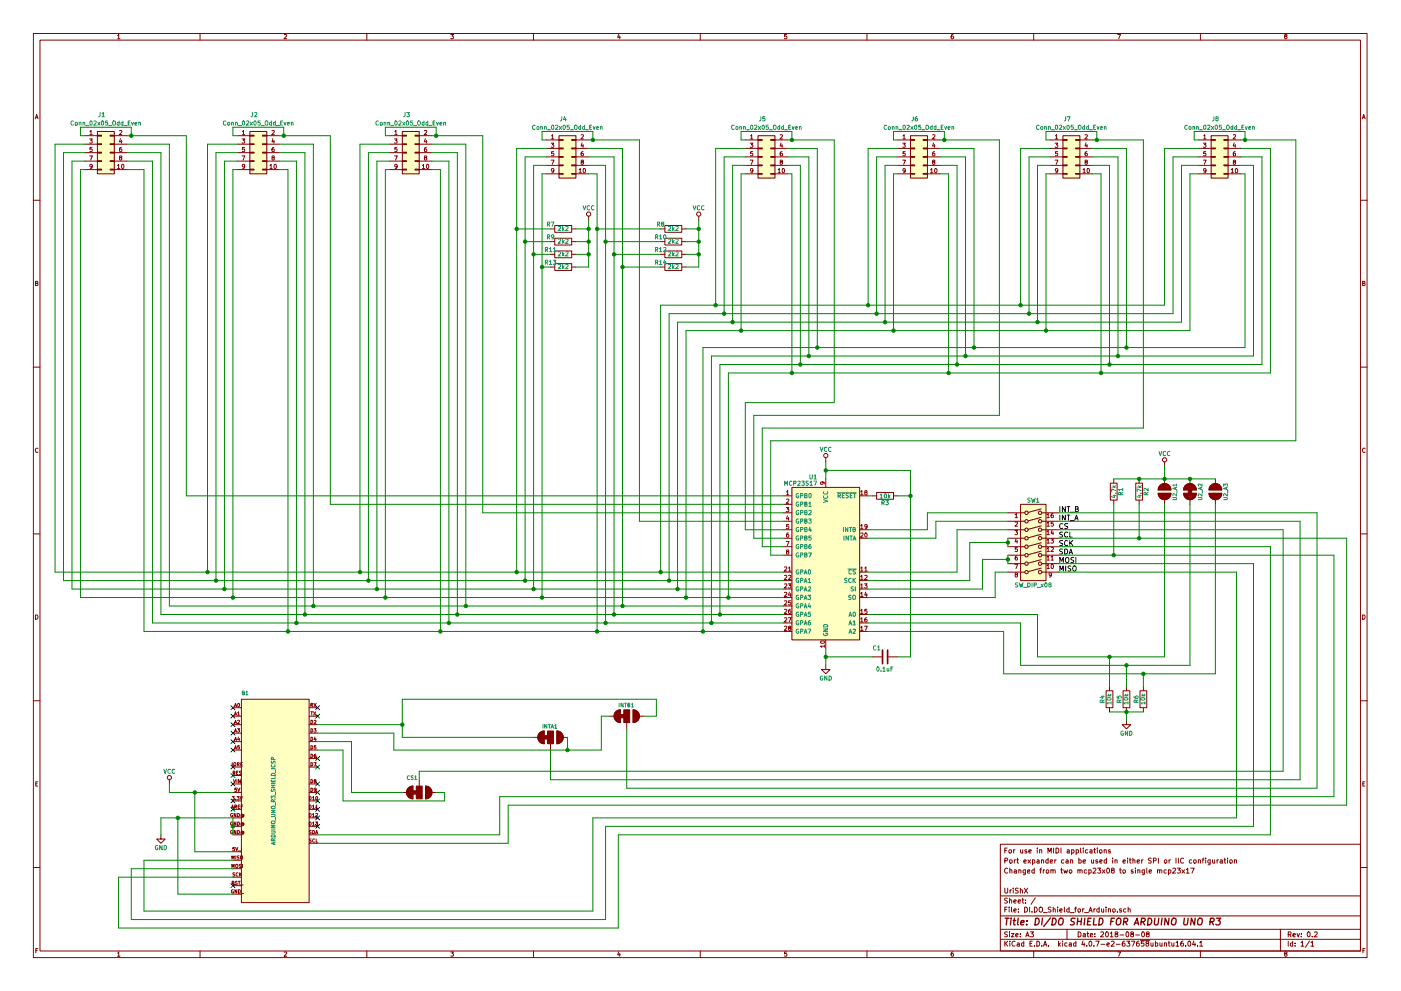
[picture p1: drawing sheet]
EESchema Schematic File Version 2
LIBS:power
LIBS:device
LIBS:switches
LIBS:relays
LIBS:motors
LIBS:transistors
LIBS:conn
LIBS:linear
LIBS:regul
LIBS:74xx
LIBS:cmos4000
LIBS:adc-dac
LIBS:memory
LIBS:xilinx
LIBS:microcontrollers
LIBS:dsp
LIBS:microchip
LIBS:analog_switches
LIBS:motorola
LIBS:texas
LIBS:intel
LIBS:audio
LIBS:interface
LIBS:digital-audio
LIBS:philips
LIBS:display
LIBS:cypress
LIBS:siliconi
LIBS:opto
LIBS:atmel
LIBS:contrib
LIBS:valves
LIBS:DI.DO_Shield_components_lib
LIBS:DI.DO_Shield_for_Arduino-cache
EELAYER 25 0
EELAYER END
$Descr A3 16535 11693
encoding utf-8
Sheet 1 1
Title "DI/DO SHIELD FOR ARDUINO UNO R3"
Date "2018-08-08"
Rev "0.2"
Comp "UriShX"
Comment1 ""
Comment2 "Changed from two mcp23x08 to single mcp23x17"
Comment3 "Port expander can be used in either SPI or IIC configuration"
Comment4 "For use in MIDI applications"
$EndDescr
$Comp
L C C1
U 1 1
P 10450 7750
F 0 "C1" V 10550 7800 50  0000 L CNN
F 1 "0.1uF" V 10300 7650 50  0000 L CNN
F 2 "Capacitors_SMD:C_0805_HandSoldering" H 10488 7600 50  0001 C CNN
F 3 "" H 10450 7750 50  0001 C CNN
	1    10450 7750
	0    -1   -1   0   
$EndComp
$Comp
L R R6
U 1 1
P 13500 8250
F 0 "R6" V 13580 8250 50  0000 C CNN
F 1 "10k" V 13500 8250 50  0000 C CNN
F 2 "Resistors_SMD:R_0805_HandSoldering" V 13430 8250 50  0001 C CNN
F 3 "" H 13500 8250 50  0001 C CNN
	1    13500 8250
	-1   0    0    -1  
$EndComp
$Comp
L R R2
U 1 1
P 13450 5800
F 0 "R2" V 13530 5800 50  0000 C CNN
F 1 "4.7k" V 13450 5800 50  0000 C CNN
F 2 "Resistors_SMD:R_0805_HandSoldering" V 13380 5800 50  0001 C CNN
F 3 "" H 13450 5800 50  0001 C CNN
	1    13450 5800
	1    0    0    1   
$EndComp
$Comp
L R R1
U 1 1
P 13150 5800
F 0 "R1" V 13230 5800 50  0000 C CNN
F 1 "4.7k" V 13150 5800 50  0000 C CNN
F 2 "Resistors_SMD:R_0805_HandSoldering" V 13080 5800 50  0001 C CNN
F 3 "" H 13150 5800 50  0001 C CNN
	1    13150 5800
	1    0    0    1   
$EndComp
$Comp
L R R4
U 1 1
P 13100 8250
F 0 "R4" V 13180 8250 50  0000 C CNN
F 1 "10k" V 13100 8250 50  0000 C CNN
F 2 "Resistors_SMD:R_0805_HandSoldering" V 13030 8250 50  0001 C CNN
F 3 "" H 13100 8250 50  0001 C CNN
	1    13100 8250
	-1   0    0    -1  
$EndComp
$Comp
L R R5
U 1 1
P 13300 8250
F 0 "R5" V 13380 8250 50  0000 C CNN
F 1 "10k" V 13300 8250 50  0000 C CNN
F 2 "Resistors_SMD:R_0805_HandSoldering" V 13230 8250 50  0001 C CNN
F 3 "" H 13300 8250 50  0001 C CNN
	1    13300 8250
	-1   0    0    -1  
$EndComp
$Comp
L JUMPER-SMT_2_NO U2_A1
U 1 1
P 13750 5800
F 0 "U2_A1" H 13650 5900 45  0000 L BNN
F 1 "JUMPER-SMT_2_NO" H 13650 5650 45  0001 L BNN
F 2 "SparkFun Jumpers:SMT-JUMPER_2_NO_SILK" H 13750 6000 20  0001 C CNN
F 3 "" H 13750 5800 60  0001 C CNN
F 4 "XXX-00000" H 13750 6050 60  0001 C CNN "PROD_ID"
	1    13750 5800
	0    1    1    0   
$EndComp
$Comp
L JUMPER-SMT_2_NC U2_A2
U 1 1
P 14050 5800
F 0 "U2_A2" H 13950 5900 45  0000 L BNN
F 1 "JUMPER-SMT_2_NC" H 13950 5650 45  0001 L BNN
F 2 "SparkFun Jumpers:SMT-JUMPER_2_NC_TRACE_SILK" H 14050 6000 20  0001 C CNN
F 3 "" H 14050 5800 60  0001 C CNN
F 4 "XXX-00000" H 14050 6050 60  0001 C CNN "PROD_ID"
	1    14050 5800
	0    1    1    0   
$EndComp
$Comp
L JUMPER-SMT_2_NO U2_A3
U 1 1
P 14350 5800
F 0 "U2_A3" H 14250 5900 45  0000 L BNN
F 1 "JUMPER-SMT_2_NO" H 14250 5650 45  0001 L BNN
F 2 "SparkFun Jumpers:SMT-JUMPER_2_NO_SILK" H 14350 6000 20  0001 C CNN
F 3 "" H 14350 5800 60  0001 C CNN
F 4 "XXX-00000" H 14350 6050 60  0001 C CNN "PROD_ID"
	1    14350 5800
	0    1    1    0   
$EndComp
$Comp
L VCC #PWR01
U 1 1
P 13750 5500
F 0 "#PWR01" H 13750 5350 50  0001 C CNN
F 1 "VCC" H 13750 5650 50  0000 C CNN
F 2 "" H 13750 5500 50  0001 C CNN
F 3 "" H 13750 5500 50  0001 C CNN
	1    13750 5500
	1    0    0    -1  
$EndComp
$Comp
L GND #PWR02
U 1 1
P 13300 8500
F 0 "#PWR02" H 13300 8250 50  0001 C CNN
F 1 "GND" H 13300 8350 50  0000 C CNN
F 2 "" H 13300 8500 50  0001 C CNN
F 3 "" H 13300 8500 50  0001 C CNN
	1    13300 8500
	1    0    0    -1  
$EndComp
$Comp
L GND #PWR03
U 1 1
P 9750 7850
F 0 "#PWR03" H 9750 7600 50  0001 C CNN
F 1 "GND" H 9750 7700 50  0000 C CNN
F 2 "" H 9750 7850 50  0001 C CNN
F 3 "" H 9750 7850 50  0001 C CNN
	1    9750 7850
	1    0    0    -1  
$EndComp
$Comp
L VCC #PWR04
U 1 1
P 9750 5450
F 0 "#PWR04" H 9750 5300 50  0001 C CNN
F 1 "VCC" H 9750 5600 50  0000 C CNN
F 2 "" H 9750 5450 50  0001 C CNN
F 3 "" H 9750 5450 50  0001 C CNN
	1    9750 5450
	1    0    0    -1  
$EndComp
$Comp
L GND #PWR05
U 1 1
P 1900 9850
F 0 "#PWR05" H 1900 9600 50  0001 C CNN
F 1 "GND" H 1900 9700 50  0000 C CNN
F 2 "" H 1900 9850 50  0001 C CNN
F 3 "" H 1900 9850 50  0001 C CNN
	1    1900 9850
	1    0    0    -1  
$EndComp
$Comp
L VCC #PWR06
U 1 1
P 2000 9250
F 0 "#PWR06" H 2000 9100 50  0001 C CNN
F 1 "VCC" H 2000 9400 50  0000 C CNN
F 2 "" H 2000 9250 50  0001 C CNN
F 3 "" H 2000 9250 50  0001 C CNN
	1    2000 9250
	1    0    0    -1  
$EndComp
NoConn ~ 2750 9550
NoConn ~ 2750 9450
NoConn ~ 2750 9250
NoConn ~ 2750 9150
NoConn ~ 2750 9050
NoConn ~ 2750 8750
NoConn ~ 2750 8650
NoConn ~ 2750 8550
NoConn ~ 2750 8450
NoConn ~ 2750 8350
NoConn ~ 2750 8850
NoConn ~ 3750 8450
NoConn ~ 3750 8350
$Comp
L JUMPER-SMT_3_1-NC CS1
U 1 1
P 4950 9350
F 0 "CS1" V 4800 9200 45  0000 L BNN
F 1 "JUMPER-SMT_3_1-NC" H 5050 9250 45  0001 L BNN
F 2 "SparkFun Jumpers:SMT-JUMPER_3_1-NC_TRACE_SILK" H 4950 9600 20  0001 C CNN
F 3 "" V 4950 9295 60  0001 C CNN
F 4 "XXX-00000" H 4950 9650 60  0001 C CNN "PROD_ID"
	1    4950 9350
	0    1    1    0   
$EndComp
$Comp
L JUMPER-SMT_3_1-NC INTA1
U 1 1
P 6500 8700
F 0 "INTA1" V 6650 8600 45  0000 L BNN
F 1 "JUMPER-SMT_3_1-NC" H 6600 8600 45  0001 L BNN
F 2 "SparkFun Jumpers:SMT-JUMPER_3_1-NC_TRACE_SILK" H 6500 8950 20  0001 C CNN
F 3 "" V 6500 8645 60  0001 C CNN
F 4 "XXX-00000" H 6500 9000 60  0001 C CNN "PROD_ID"
	1    6500 8700
	0    1    -1   0   
$EndComp
NoConn ~ 3750 9350
NoConn ~ 3750 9250
NoConn ~ 3750 9450
NoConn ~ 3750 9050
NoConn ~ 3750 8950
$Comp
L ARDUINO_UNO_R3_SHIELD_ICSP B1
U 1 1
P 3250 9450
F 0 "B1" H 2850 10700 45  0000 L BNN
F 1 "ARDUINO_UNO_R3_SHIELD_ICSP" V 3250 9450 45  0000 C BNN
F 2 "MyFootprintLib:ARDUINO_R3" H 3250 10800 20  0001 C CNN
F 3 "" H 3250 9450 60  0001 C CNN
F 4 "XXX-00000" H 3250 10850 60  0001 C CNN "Field4"
	1    3250 9450
	1    0    0    -1  
$EndComp
NoConn ~ 3750 9550
NoConn ~ 3750 9650
NoConn ~ 3750 9750
NoConn ~ 2750 10450
$Comp
L MCP23S17 U1
U 1 1
P 9750 6650
F 0 "U1" H 9650 7675 50  0000 R CNN
F 1 "MCP23S17" H 9650 7600 50  0000 R CNN
F 2 "Housings_DIP:DIP-28_W7.62mm_LongPads" H 9800 5700 50  0001 L CNN
F 3 "" H 10000 7650 50  0001 C CNN
	1    9750 6650
	1    0    0    -1  
$EndComp
$Comp
L R R3
U 1 1
P 10450 5850
F 0 "R3" V 10530 5850 50  0000 C CNN
F 1 "10k" V 10450 5850 50  0000 C CNN
F 2 "Resistors_SMD:R_0805_HandSoldering" V 10380 5850 50  0001 C CNN
F 3 "" H 10450 5850 50  0001 C CNN
	1    10450 5850
	0    1    1    0   
$EndComp
Text Label 12500 6250 0    60   ~ 0
CS
Text Label 12500 6150 0    60   ~ 0
INT_A
Text Label 12500 6350 0    60   ~ 0
SCL
Text Label 12500 6550 0    60   ~ 0
SDA
Text Label 12500 6450 0    60   ~ 0
SCK
Text Label 12500 6750 0    60   ~ 0
MISO
Text Label 12500 6650 0    60   ~ 0
MOSI
$Comp
L JUMPER-SMT_3_1-NC INTB1
U 1 1
P 7400 8450
F 0 "INTB1" V 7550 8350 45  0000 L BNN
F 1 "JUMPER-SMT_3_1-NC" H 7500 8350 45  0001 L BNN
F 2 "SparkFun Jumpers:SMT-JUMPER_3_1-NC_TRACE_SILK" H 7400 8700 20  0001 C CNN
F 3 "" V 7400 8395 60  0001 C CNN
F 4 "XXX-00000" H 7400 8750 60  0001 C CNN "PROD_ID"
	1    7400 8450
	0    1    -1   0   
$EndComp
$Comp
L Conn_02x05_Odd_Even J1
U 1 1
P 1200 1800
F 0 "J1" H 1200 2250 50  0000 C CNN
F 1 "Conn_02x05_Odd_Even" H 1250 2150 50  0000 C CNN
F 2 "SparkFun Connectors:2X5-SHROUDED" H 1200 1800 50  0001 C CNN
F 3 "" H 1200 1800 50  0001 C CNN
	1    1200 1800
	1    0    0    -1  
$EndComp
$Comp
L Conn_02x05_Odd_Even J2
U 1 1
P 3000 1800
F 0 "J2" H 3000 2250 50  0000 C CNN
F 1 "Conn_02x05_Odd_Even" H 3050 2150 50  0000 C CNN
F 2 "SparkFun Connectors:2X5-SHROUDED" H 3000 1800 50  0001 C CNN
F 3 "" H 3000 1800 50  0001 C CNN
	1    3000 1800
	1    0    0    -1  
$EndComp
$Comp
L Conn_02x05_Odd_Even J3
U 1 1
P 4800 1800
F 0 "J3" H 4800 2250 50  0000 C CNN
F 1 "Conn_02x05_Odd_Even" H 4850 2150 50  0000 C CNN
F 2 "SparkFun Connectors:2X5-SHROUDED" H 4800 1800 50  0001 C CNN
F 3 "" H 4800 1800 50  0001 C CNN
	1    4800 1800
	1    0    0    -1  
$EndComp
$Comp
L Conn_02x05_Odd_Even J4
U 1 1
P 6650 1850
F 0 "J4" H 6650 2300 50  0000 C CNN
F 1 "Conn_02x05_Odd_Even" H 6700 2200 50  0000 C CNN
F 2 "SparkFun Connectors:2X5-SHROUDED" H 6650 1850 50  0001 C CNN
F 3 "" H 6650 1850 50  0001 C CNN
	1    6650 1850
	1    0    0    -1  
$EndComp
$Comp
L Conn_02x05_Odd_Even J5
U 1 1
P 9000 1850
F 0 "J5" H 9000 2300 50  0000 C CNN
F 1 "Conn_02x05_Odd_Even" H 9050 2200 50  0000 C CNN
F 2 "SparkFun Connectors:2X5-SHROUDED" H 9000 1850 50  0001 C CNN
F 3 "" H 9000 1850 50  0001 C CNN
	1    9000 1850
	1    0    0    -1  
$EndComp
$Comp
L Conn_02x05_Odd_Even J6
U 1 1
P 10800 1850
F 0 "J6" H 10800 2300 50  0000 C CNN
F 1 "Conn_02x05_Odd_Even" H 10850 2200 50  0000 C CNN
F 2 "SparkFun Connectors:2X5-SHROUDED" H 10800 1850 50  0001 C CNN
F 3 "" H 10800 1850 50  0001 C CNN
	1    10800 1850
	1    0    0    -1  
$EndComp
$Comp
L Conn_02x05_Odd_Even J7
U 1 1
P 12600 1850
F 0 "J7" H 12600 2300 50  0000 C CNN
F 1 "Conn_02x05_Odd_Even" H 12650 2200 50  0000 C CNN
F 2 "SparkFun Connectors:2X5-SHROUDED" H 12600 1850 50  0001 C CNN
F 3 "" H 12600 1850 50  0001 C CNN
	1    12600 1850
	1    0    0    -1  
$EndComp
$Comp
L Conn_02x05_Odd_Even J8
U 1 1
P 14350 1850
F 0 "J8" H 14350 2300 50  0000 C CNN
F 1 "Conn_02x05_Odd_Even" H 14400 2200 50  0000 C CNN
F 2 "SparkFun Connectors:2X5-SHROUDED" H 14350 1850 50  0001 C CNN
F 3 "" H 14350 1850 50  0001 C CNN
	1    14350 1850
	1    0    0    -1  
$EndComp
$Comp
L SW_DIP_x08 SW1
U 1 1
P 12200 6450
F 0 "SW1" H 12200 7000 50  0000 C CNN
F 1 "SW_DIP_x08" H 12200 6000 50  0000 C CNN
F 2 "Buttons_Switches_SMD:SW_DIP_x8_W6.15mm_Slide_Omron_A6H" H 12200 6450 50  0001 C CNN
F 3 "" H 12200 6450 50  0001 C CNN
	1    12200 6450
	1    0    0    -1  
$EndComp
Text Label 12500 6050 0    60   ~ 0
INT_B
$Comp
L R R7
U 1 1
P 6650 2700
F 0 "R7" V 6700 2550 50  0000 C CNN
F 1 "2k2" V 6650 2700 50  0000 C CNN
F 2 "Resistors_SMD:R_0805_HandSoldering" V 6580 2700 50  0001 C CNN
F 3 "" H 6650 2700 50  0001 C CNN
	1    6650 2700
	0    1    -1   0   
$EndComp
$Comp
L VCC #PWR07
U 1 1
P 6950 2600
F 0 "#PWR07" H 6950 2450 50  0001 C CNN
F 1 "VCC" H 6950 2750 50  0000 C CNN
F 2 "" H 6950 2600 50  0001 C CNN
F 3 "" H 6950 2600 50  0001 C CNN
	1    6950 2600
	1    0    0    -1  
$EndComp
Wire Wire Line
	12500 6350 15900 6350
Wire Wire Line
	12500 6550 15750 6550
Wire Wire Line
	13150 5650 14350 5650
Wire Wire Line
	13150 6550 13150 5950
Wire Wire Line
	13450 5950 13450 6350
Connection ~ 13450 5650
Wire Wire Line
	14350 7950 14350 5950
Wire Wire Line
	11850 7950 14350 7950
Connection ~ 14050 5650
Connection ~ 13750 5650
Wire Wire Line
	13750 5500 13750 5650
Wire Wire Line
	12250 7250 12250 7750
Wire Wire Line
	12250 7750 13750 7750
Wire Wire Line
	13750 7750 13750 5950
Wire Wire Line
	12050 7850 14050 7850
Wire Wire Line
	14050 7850 14050 5950
Wire Wire Line
	13100 8100 13100 7750
Connection ~ 13100 7750
Wire Wire Line
	13300 8100 13300 7850
Connection ~ 13300 7850
Wire Wire Line
	13500 8100 13500 7950
Wire Wire Line
	13100 8400 13500 8400
Connection ~ 13300 8400
Wire Wire Line
	13300 8500 13300 8400
Wire Wire Line
	12250 7250 10250 7250
Wire Wire Line
	10250 7350 12050 7350
Wire Wire Line
	12050 7350 12050 7850
Wire Wire Line
	9750 7650 9750 7850
Wire Wire Line
	9750 7750 10300 7750
Connection ~ 9750 7750
Wire Wire Line
	9750 5450 9750 5650
Wire Wire Line
	9750 5550 10750 5550
Wire Wire Line
	10750 5550 10750 7750
Wire Wire Line
	10750 7750 10600 7750
Connection ~ 9750 5550
Wire Wire Line
	2000 9250 2000 9350
Wire Wire Line
	2000 9350 2750 9350
Wire Wire Line
	1900 9650 2750 9650
Wire Wire Line
	1900 9650 1900 9850
Wire Wire Line
	3750 9950 6000 9950
Wire Wire Line
	3750 9850 5900 9850
Wire Wire Line
	1400 10350 1400 10950
Wire Wire Line
	1400 10950 7300 10950
Wire Wire Line
	1550 10250 1550 10850
Wire Wire Line
	1700 10150 1700 10750
Wire Wire Line
	10250 7450 11850 7450
Wire Wire Line
	12500 6450 15000 6450
Wire Wire Line
	15000 6450 15000 9850
Wire Wire Line
	15000 9850 7300 9850
Wire Wire Line
	4950 9100 15150 9100
Wire Wire Line
	4950 9100 4950 9200
Wire Wire Line
	15150 9100 15150 6250
Wire Wire Line
	15150 6250 12500 6250
Wire Wire Line
	5250 9450 5250 9350
Wire Wire Line
	5250 9350 5150 9350
Wire Wire Line
	15350 6150 15350 9200
Wire Wire Line
	15350 9200 6500 9200
Wire Wire Line
	6500 9200 6500 8850
Wire Wire Line
	6700 8700 6700 8850
Wire Wire Line
	4750 8700 6300 8700
Wire Wire Line
	4750 8250 4750 8700
Wire Wire Line
	4750 8550 3750 8550
Wire Wire Line
	15750 6550 15750 9400
Wire Wire Line
	15750 9400 5900 9400
Wire Wire Line
	5900 9400 5900 9850
Connection ~ 13150 6550
Wire Wire Line
	6000 9950 6000 9500
Wire Wire Line
	6000 9500 15900 9500
Wire Wire Line
	15900 9500 15900 6350
Connection ~ 13450 6350
Wire Wire Line
	7300 9850 7300 10950
Wire Wire Line
	4750 9350 4150 9350
Wire Wire Line
	4150 9350 4150 8750
Wire Wire Line
	4150 8750 3750 8750
Wire Wire Line
	5250 9450 4050 9450
Wire Wire Line
	4050 9450 4050 8850
Wire Wire Line
	4050 8850 3750 8850
Wire Wire Line
	3750 8650 4650 8650
Wire Wire Line
	4650 8650 4650 8850
Wire Wire Line
	4650 8850 7100 8850
Wire Wire Line
	2750 9650 2750 9850
Connection ~ 2750 9750
Wire Wire Line
	2750 10050 2300 10050
Wire Wire Line
	2300 10050 2300 9350
Connection ~ 2300 9350
Wire Wire Line
	2750 10550 2100 10550
Wire Wire Line
	2100 10550 2100 9650
Connection ~ 2100 9650
Wire Wire Line
	2750 10350 1400 10350
Wire Wire Line
	2750 10250 1550 10250
Wire Wire Line
	1700 10150 2750 10150
Wire Wire Line
	12500 6150 15350 6150
Wire Wire Line
	11850 7450 11850 7950
Connection ~ 13500 7950
Wire Wire Line
	10250 5850 10300 5850
Wire Wire Line
	10600 5850 10750 5850
Connection ~ 10750 5850
Wire Wire Line
	11900 6250 11300 6250
Wire Wire Line
	11300 6250 11300 6750
Wire Wire Line
	11300 6750 10250 6750
Wire Wire Line
	11900 6350 11900 6450
Wire Wire Line
	11900 6400 11450 6400
Wire Wire Line
	11450 6400 11450 6850
Wire Wire Line
	11450 6850 10250 6850
Connection ~ 11900 6400
Wire Wire Line
	1550 10850 7150 10850
Wire Wire Line
	7150 10850 7150 9750
Wire Wire Line
	7150 9750 14800 9750
Wire Wire Line
	14800 9750 14800 6650
Wire Wire Line
	14800 6650 12500 6650
Wire Wire Line
	1700 10750 7000 10750
Wire Wire Line
	7000 10750 7000 9650
Wire Wire Line
	7000 9650 14600 9650
Wire Wire Line
	14600 9650 14600 6750
Wire Wire Line
	14600 6750 12500 6750
Wire Wire Line
	11900 6550 11900 6650
Wire Wire Line
	11900 6600 11600 6600
Wire Wire Line
	11600 6600 11600 6950
Wire Wire Line
	11600 6950 10250 6950
Connection ~ 11900 6600
Wire Wire Line
	10250 7050 11750 7050
Wire Wire Line
	11750 7050 11750 6750
Wire Wire Line
	11750 6750 11900 6750
Wire Wire Line
	11050 6150 11900 6150
Wire Wire Line
	10250 6250 10950 6250
Wire Wire Line
	10250 6350 11050 6350
Wire Wire Line
	650  6750 650  1700
Wire Wire Line
	650  1700 1000 1700
Wire Wire Line
	750  6850 750  1800
Wire Wire Line
	750  1800 1000 1800
Wire Wire Line
	1000 1900 850  1900
Wire Wire Line
	850  1900 850  6950
Wire Wire Line
	950  7050 950  2000
Wire Wire Line
	950  2000 1000 2000
Wire Wire Line
	1700 7450 1700 2000
Wire Wire Line
	1700 2000 1500 2000
Wire Wire Line
	1500 1900 1800 1900
Wire Wire Line
	1800 1900 1800 7350
Wire Wire Line
	1500 1800 1900 1800
Wire Wire Line
	1900 1800 1900 7250
Wire Wire Line
	2000 7150 2000 1700
Wire Wire Line
	2000 1700 1500 1700
Wire Wire Line
	1000 1600 950  1600
Wire Wire Line
	950  1600 950  1500
Wire Wire Line
	950  1500 1550 1500
Wire Wire Line
	1550 1500 1550 1600
Wire Wire Line
	1500 1600 2200 1600
Wire Wire Line
	2200 1600 2200 5850
Wire Wire Line
	2200 5850 9250 5850
Connection ~ 1550 1600
Wire Wire Line
	2800 2000 2750 2000
Wire Wire Line
	2750 2000 2750 7050
Connection ~ 2750 7050
Wire Wire Line
	2800 1900 2650 1900
Wire Wire Line
	2650 1900 2650 6950
Connection ~ 2650 6950
Wire Wire Line
	2800 1800 2550 1800
Wire Wire Line
	2550 1800 2550 6850
Connection ~ 2550 6850
Wire Wire Line
	2800 1700 2450 1700
Wire Wire Line
	2450 1700 2450 6750
Connection ~ 2450 6750
Wire Wire Line
	3300 2000 3400 2000
Wire Wire Line
	3400 2000 3400 7450
Connection ~ 3400 7450
Wire Wire Line
	3300 1900 3500 1900
Wire Wire Line
	3500 1900 3500 7350
Connection ~ 3500 7350
Wire Wire Line
	3300 1800 3600 1800
Wire Wire Line
	3600 1800 3600 7250
Connection ~ 3600 7250
Wire Wire Line
	3300 1700 3700 1700
Wire Wire Line
	3700 1700 3700 7150
Connection ~ 3700 7150
Wire Wire Line
	2800 1600 2750 1600
Wire Wire Line
	2750 1600 2750 1500
Wire Wire Line
	2750 1500 3350 1500
Wire Wire Line
	3350 1500 3350 1600
Wire Wire Line
	3300 1600 3900 1600
Wire Wire Line
	3900 1600 3900 5950
Wire Wire Line
	3900 5950 9250 5950
Connection ~ 3350 1600
Wire Wire Line
	4600 2000 4550 2000
Wire Wire Line
	4550 2000 4550 7050
Connection ~ 4550 7050
Wire Wire Line
	4600 1900 4450 1900
Wire Wire Line
	4450 1900 4450 6950
Connection ~ 4450 6950
Wire Wire Line
	4600 1800 4350 1800
Wire Wire Line
	4350 1800 4350 6850
Connection ~ 4350 6850
Wire Wire Line
	4600 1700 4250 1700
Wire Wire Line
	4250 1700 4250 6750
Connection ~ 4250 6750
Wire Wire Line
	5100 2000 5200 2000
Wire Wire Line
	5200 2000 5200 7450
Connection ~ 5200 7450
Wire Wire Line
	5100 1900 5300 1900
Wire Wire Line
	5300 1900 5300 7350
Connection ~ 5300 7350
Wire Wire Line
	5100 1800 5400 1800
Wire Wire Line
	5400 1800 5400 7250
Connection ~ 5400 7250
Wire Wire Line
	5100 1700 5500 1700
Wire Wire Line
	5500 1700 5500 7150
Connection ~ 5500 7150
Wire Wire Line
	4600 1600 4550 1600
Wire Wire Line
	4550 1600 4550 1500
Wire Wire Line
	4550 1500 5150 1500
Wire Wire Line
	5150 1500 5150 1600
Wire Wire Line
	5100 1600 5700 1600
Wire Wire Line
	5700 1600 5700 6050
Wire Wire Line
	5700 6050 9250 6050
Connection ~ 5150 1600
Wire Wire Line
	6450 2050 6400 2050
Wire Wire Line
	6400 2050 6400 7050
Connection ~ 6400 7050
Wire Wire Line
	6450 1950 6300 1950
Wire Wire Line
	6300 1950 6300 6950
Connection ~ 6300 6950
Wire Wire Line
	6450 1850 6200 1850
Wire Wire Line
	6200 1850 6200 6850
Connection ~ 6200 6850
Wire Wire Line
	6450 1750 6100 1750
Wire Wire Line
	6100 1750 6100 6750
Connection ~ 6100 6750
Wire Wire Line
	6950 2050 7050 2050
Wire Wire Line
	7050 2050 7050 7450
Connection ~ 7050 7450
Wire Wire Line
	6950 1950 7150 1950
Wire Wire Line
	7150 1950 7150 7350
Connection ~ 7150 7350
Wire Wire Line
	6950 1850 7250 1850
Wire Wire Line
	7250 1850 7250 7250
Connection ~ 7250 7250
Wire Wire Line
	6950 1750 7350 1750
Wire Wire Line
	7350 1750 7350 7150
Connection ~ 7350 7150
Wire Wire Line
	6450 1650 6400 1650
Wire Wire Line
	6400 1650 6400 1550
Wire Wire Line
	6400 1550 7000 1550
Wire Wire Line
	7000 1550 7000 1650
Wire Wire Line
	6950 1650 7550 1650
Wire Wire Line
	7550 1650 7550 6150
Wire Wire Line
	7550 6150 9250 6150
Connection ~ 7000 1650
Wire Wire Line
	14650 2050 14700 2050
Wire Wire Line
	14700 2050 14700 4100
Wire Wire Line
	14700 4100 8300 4100
Wire Wire Line
	8300 4100 8300 7450
Connection ~ 8300 7450
Wire Wire Line
	14150 2050 14050 2050
Wire Wire Line
	14050 2050 14050 3900
Wire Wire Line
	14050 3900 8100 3900
Wire Wire Line
	8100 3900 8100 7050
Connection ~ 8100 7050
Wire Wire Line
	14150 1950 13950 1950
Wire Wire Line
	13950 1950 13950 3800
Wire Wire Line
	13950 3800 8000 3800
Wire Wire Line
	8000 3800 8000 6950
Connection ~ 8000 6950
Wire Wire Line
	14150 1850 13850 1850
Wire Wire Line
	13850 1850 13850 3700
Wire Wire Line
	13850 3700 7900 3700
Wire Wire Line
	7900 3700 7900 6850
Connection ~ 7900 6850
Wire Wire Line
	14150 1750 13750 1750
Wire Wire Line
	13750 1750 13750 3600
Wire Wire Line
	13750 3600 7800 3600
Wire Wire Line
	7800 3600 7800 6750
Connection ~ 7800 6750
Wire Wire Line
	14650 1950 14800 1950
Wire Wire Line
	14800 1950 14800 4200
Wire Wire Line
	14800 4200 8400 4200
Wire Wire Line
	8400 4200 8400 7350
Connection ~ 8400 7350
Wire Wire Line
	8500 7250 8500 4300
Wire Wire Line
	8500 4300 14900 4300
Wire Wire Line
	14900 4300 14900 1850
Wire Wire Line
	14900 1850 14650 1850
Connection ~ 8500 7250
Wire Wire Line
	14650 1750 15000 1750
Wire Wire Line
	15000 1750 15000 4400
Wire Wire Line
	15000 4400 8600 4400
Wire Wire Line
	8600 4400 8600 7050
Connection ~ 8600 7050
Wire Wire Line
	8800 2050 8750 2050
Wire Wire Line
	8750 2050 8750 3900
Connection ~ 8750 3900
Wire Wire Line
	9300 2050 9350 2050
Wire Wire Line
	9350 2050 9350 4400
Connection ~ 9350 4400
Wire Wire Line
	8800 1950 8650 1950
Wire Wire Line
	8650 1950 8650 3800
Connection ~ 8650 3800
Wire Wire Line
	8800 1850 8550 1850
Wire Wire Line
	8550 1850 8550 3700
Connection ~ 8550 3700
Wire Wire Line
	8800 1750 8450 1750
Wire Wire Line
	8450 1750 8450 3600
Connection ~ 8450 3600
Wire Wire Line
	9300 1950 9450 1950
Wire Wire Line
	9450 1950 9450 4300
Connection ~ 9450 4300
Wire Wire Line
	9300 1850 9550 1850
Wire Wire Line
	9550 1850 9550 4200
Connection ~ 9550 4200
Wire Wire Line
	9300 1750 9650 1750
Wire Wire Line
	9650 1750 9650 4100
Connection ~ 9650 4100
Wire Wire Line
	10600 2050 10550 2050
Wire Wire Line
	10550 2050 10550 3900
Connection ~ 10550 3900
Wire Wire Line
	11100 2050 11200 2050
Wire Wire Line
	11200 2050 11200 4400
Connection ~ 11200 4400
Wire Wire Line
	10600 1950 10450 1950
Wire Wire Line
	10450 1950 10450 3800
Connection ~ 10450 3800
Wire Wire Line
	10600 1850 10350 1850
Wire Wire Line
	10350 1850 10350 3700
Connection ~ 10350 3700
Wire Wire Line
	10600 1750 10250 1750
Wire Wire Line
	10250 1750 10250 3600
Connection ~ 10250 3600
Wire Wire Line
	11100 1950 11300 1950
Wire Wire Line
	11300 1950 11300 4300
Connection ~ 11300 4300
Wire Wire Line
	11100 1850 11400 1850
Wire Wire Line
	11400 1850 11400 4200
Connection ~ 11400 4200
Wire Wire Line
	11100 1750 11500 1750
Wire Wire Line
	11500 1750 11500 4100
Connection ~ 11500 4100
Wire Wire Line
	12400 2050 12350 2050
Wire Wire Line
	12350 2050 12350 3900
Connection ~ 12350 3900
Wire Wire Line
	12900 2050 13000 2050
Wire Wire Line
	13000 2050 13000 4400
Connection ~ 13000 4400
Wire Wire Line
	12400 1950 12250 1950
Wire Wire Line
	12250 1950 12250 3800
Connection ~ 12250 3800
Wire Wire Line
	12400 1850 12150 1850
Wire Wire Line
	12150 1850 12150 3700
Connection ~ 12150 3700
Wire Wire Line
	12400 1750 12050 1750
Wire Wire Line
	12050 1750 12050 3600
Connection ~ 12050 3600
Wire Wire Line
	12900 1950 13100 1950
Wire Wire Line
	13100 1950 13100 4300
Connection ~ 13100 4300
Wire Wire Line
	12900 1850 13200 1850
Wire Wire Line
	13200 1850 13200 4200
Connection ~ 13200 4200
Wire Wire Line
	12900 1750 13300 1750
Wire Wire Line
	13300 1750 13300 4100
Connection ~ 13300 4100
Wire Wire Line
	9250 6550 9100 6550
Wire Wire Line
	9100 6550 9100 5200
Wire Wire Line
	9100 5200 15300 5200
Wire Wire Line
	15300 5200 15300 1650
Wire Wire Line
	15300 1650 14650 1650
Wire Wire Line
	14700 1650 14700 1550
Wire Wire Line
	14700 1550 14100 1550
Wire Wire Line
	14100 1550 14100 1650
Wire Wire Line
	14100 1650 14150 1650
Connection ~ 14700 1650
Wire Wire Line
	9250 6450 9000 6450
Wire Wire Line
	9000 6450 9000 5050
Wire Wire Line
	9000 5050 13500 5050
Wire Wire Line
	13500 5050 13500 1650
Wire Wire Line
	13500 1650 12900 1650
Wire Wire Line
	12400 1650 12350 1650
Wire Wire Line
	12350 1650 12350 1550
Wire Wire Line
	12350 1550 12950 1550
Wire Wire Line
	12950 1550 12950 1650
Connection ~ 12950 1650
Wire Wire Line
	9250 6350 8900 6350
Wire Wire Line
	8900 6350 8900 4900
Wire Wire Line
	8900 4900 11800 4900
Wire Wire Line
	11800 4900 11800 1650
Wire Wire Line
	11800 1650 11100 1650
Wire Wire Line
	11150 1650 11150 1550
Wire Wire Line
	11150 1550 10550 1550
Wire Wire Line
	10550 1550 10550 1650
Wire Wire Line
	10550 1650 10600 1650
Connection ~ 11150 1650
Wire Wire Line
	9250 6250 8800 6250
Wire Wire Line
	8800 6250 8800 4750
Wire Wire Line
	8800 4750 9850 4750
Wire Wire Line
	9850 4750 9850 1650
Wire Wire Line
	9850 1650 9300 1650
Wire Wire Line
	9350 1650 9350 1550
Wire Wire Line
	9350 1550 8750 1550
Wire Wire Line
	8750 1550 8750 1650
Wire Wire Line
	8750 1650 8800 1650
Connection ~ 9350 1650
Wire Wire Line
	10950 6250 10950 6050
Wire Wire Line
	10950 6050 11900 6050
Wire Wire Line
	11050 6350 11050 6150
Wire Wire Line
	7400 8600 7400 9300
Wire Wire Line
	7400 9300 15550 9300
Wire Wire Line
	15550 9300 15550 6050
Wire Wire Line
	15550 6050 12500 6050
Wire Wire Line
	7200 8450 7100 8450
Wire Wire Line
	7100 8450 7100 8850
Connection ~ 6700 8850
Wire Wire Line
	7600 8450 7750 8450
Wire Wire Line
	7750 8450 7750 8250
Wire Wire Line
	7750 8250 4750 8250
Connection ~ 4750 8550
Wire Wire Line
	1700 7450 9250 7450
Wire Wire Line
	1800 7350 9250 7350
Wire Wire Line
	1900 7250 9250 7250
Wire Wire Line
	2000 7150 9250 7150
Wire Wire Line
	950  7050 9250 7050
Wire Wire Line
	850  6950 9250 6950
Wire Wire Line
	750  6850 9250 6850
Wire Wire Line
	650  6750 9250 6750
Wire Wire Line
	6950 2600 6950 3150
Wire Wire Line
	6950 3150 6800 3150
Wire Wire Line
	6800 3000 6950 3000
Connection ~ 6950 3000
Wire Wire Line
	6800 2850 6950 2850
Connection ~ 6950 2850
Wire Wire Line
	6800 2700 6950 2700
Connection ~ 6950 2700
$Comp
L VCC #PWR08
U 1 1
P 8250 2600
F 0 "#PWR08" H 8250 2450 50  0001 C CNN
F 1 "VCC" H 8250 2750 50  0000 C CNN
F 2 "" H 8250 2600 50  0001 C CNN
F 3 "" H 8250 2600 50  0001 C CNN
	1    8250 2600
	1    0    0    -1  
$EndComp
Wire Wire Line
	8250 2600 8250 3150
Wire Wire Line
	8250 3150 8100 3150
Wire Wire Line
	8100 3000 8250 3000
Connection ~ 8250 3000
Wire Wire Line
	8100 2850 8250 2850
Connection ~ 8250 2850
Wire Wire Line
	8100 2700 8250 2700
Connection ~ 8250 2700
Wire Wire Line
	7800 2700 7050 2700
Connection ~ 7050 2700
Wire Wire Line
	7800 2850 7150 2850
Connection ~ 7150 2850
Wire Wire Line
	7800 3000 7250 3000
Connection ~ 7250 3000
Wire Wire Line
	7800 3150 7350 3150
Connection ~ 7350 3150
Wire Wire Line
	6500 2700 6100 2700
Connection ~ 6100 2700
Wire Wire Line
	6500 2850 6200 2850
Connection ~ 6200 2850
Wire Wire Line
	6500 3000 6300 3000
Connection ~ 6300 3000
Wire Wire Line
	6500 3150 6400 3150
Connection ~ 6400 3150
$Comp
L R R9
U 1 1
P 6650 2850
F 0 "R9" V 6700 2700 50  0000 C CNN
F 1 "2k2" V 6650 2850 50  0000 C CNN
F 2 "Resistors_SMD:R_0805_HandSoldering" V 6580 2850 50  0001 C CNN
F 3 "" H 6650 2850 50  0001 C CNN
	1    6650 2850
	0    1    -1   0   
$EndComp
$Comp
L R R11
U 1 1
P 6650 3000
F 0 "R11" V 6700 2850 50  0000 C CNN
F 1 "2k2" V 6650 3000 50  0000 C CNN
F 2 "Resistors_SMD:R_0805_HandSoldering" V 6580 3000 50  0001 C CNN
F 3 "" H 6650 3000 50  0001 C CNN
	1    6650 3000
	0    1    -1   0   
$EndComp
$Comp
L R R13
U 1 1
P 6650 3150
F 0 "R13" V 6700 3000 50  0000 C CNN
F 1 "2k2" V 6650 3150 50  0000 C CNN
F 2 "Resistors_SMD:R_0805_HandSoldering" V 6580 3150 50  0001 C CNN
F 3 "" H 6650 3150 50  0001 C CNN
	1    6650 3150
	0    1    -1   0   
$EndComp
$Comp
L R R8
U 1 1
P 7950 2700
F 0 "R8" V 8000 2550 50  0000 C CNN
F 1 "2k2" V 7950 2700 50  0000 C CNN
F 2 "Resistors_SMD:R_0805_HandSoldering" V 7880 2700 50  0001 C CNN
F 3 "" H 7950 2700 50  0001 C CNN
	1    7950 2700
	0    1    -1   0   
$EndComp
$Comp
L R R10
U 1 1
P 7950 2850
F 0 "R10" V 8000 2700 50  0000 C CNN
F 1 "2k2" V 7950 2850 50  0000 C CNN
F 2 "Resistors_SMD:R_0805_HandSoldering" V 7880 2850 50  0001 C CNN
F 3 "" H 7950 2850 50  0001 C CNN
	1    7950 2850
	0    1    -1   0   
$EndComp
$Comp
L R R12
U 1 1
P 7950 3000
F 0 "R12" V 8000 2850 50  0000 C CNN
F 1 "2k2" V 7950 3000 50  0000 C CNN
F 2 "Resistors_SMD:R_0805_HandSoldering" V 7880 3000 50  0001 C CNN
F 3 "" H 7950 3000 50  0001 C CNN
	1    7950 3000
	0    1    -1   0   
$EndComp
$Comp
L R R14
U 1 1
P 7950 3150
F 0 "R14" V 8000 3000 50  0000 C CNN
F 1 "2k2" V 7950 3150 50  0000 C CNN
F 2 "Resistors_SMD:R_0805_HandSoldering" V 7880 3150 50  0001 C CNN
F 3 "" H 7950 3150 50  0001 C CNN
	1    7950 3150
	0    1    -1   0   
$EndComp
$EndSCHEMATC
